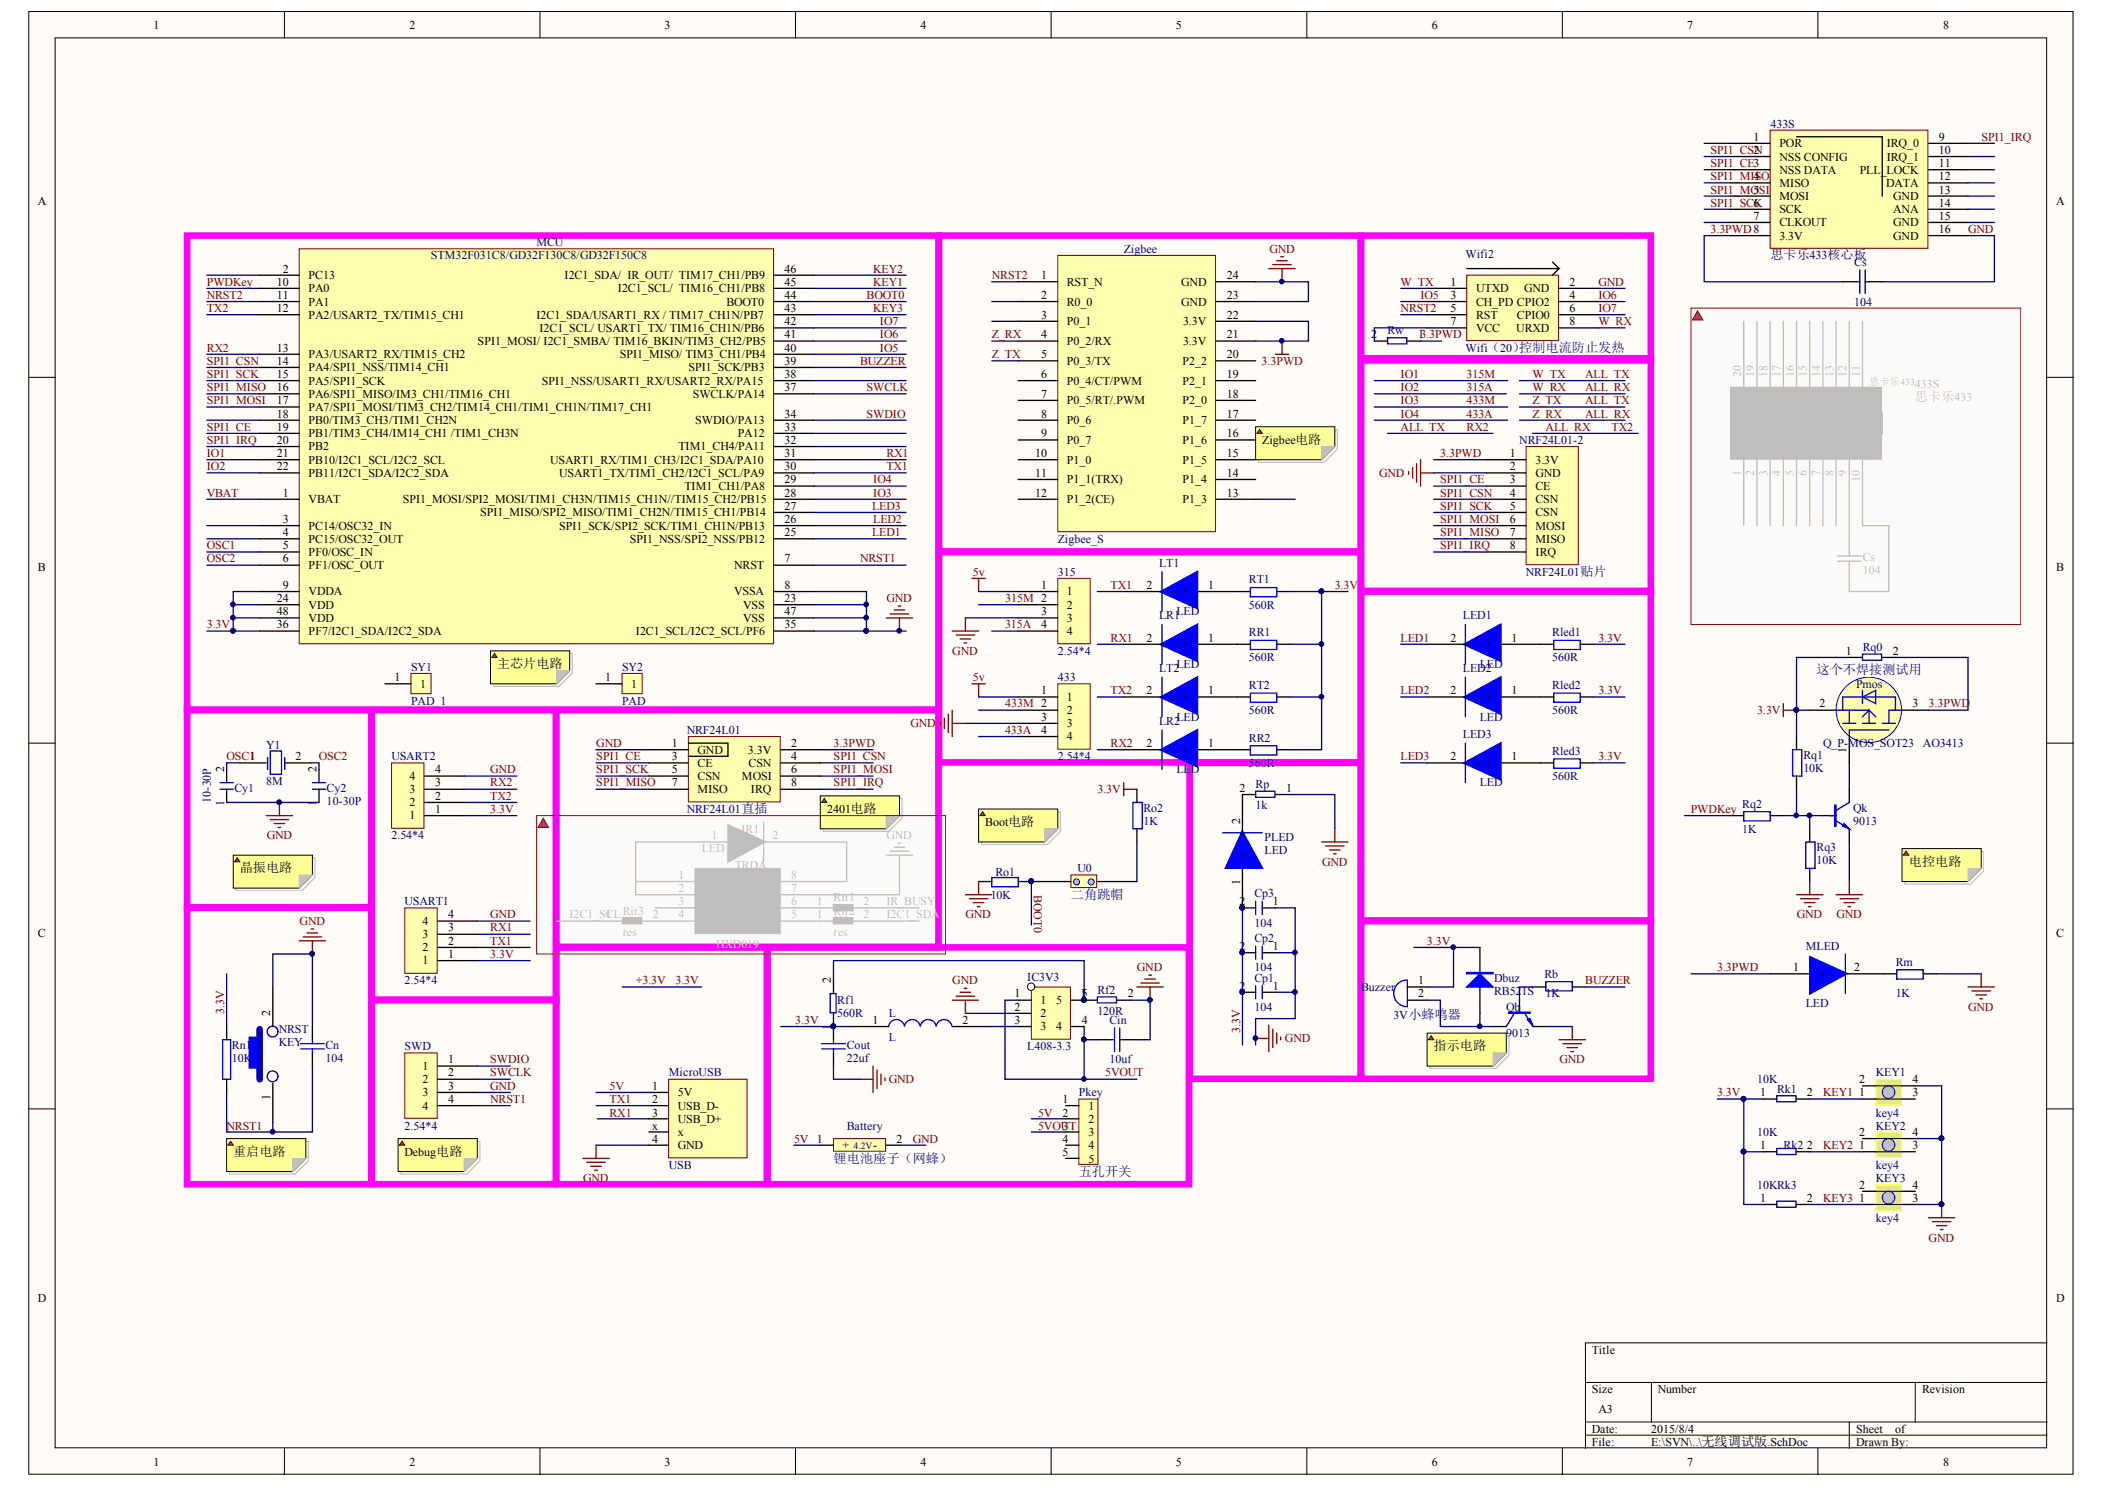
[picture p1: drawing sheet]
# Altium project 无线调试版.PrjPCB
1 sheet, 77 parts. Net scope: global (net labels, ports and power ports of the same name join across sheets).
Board file: 无线调试版.PcbDoc

## Sheet 无线调试版.SchDoc
size A3

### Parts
(Parts that share a designator on the sheet are numbered #1, #2 ... from top to bottom, then left to right.)
315  2.54*4  [2.54*4]
433  2.54*4  [2.54*4]
433S#1  思卡乐433核心板  [思卡乐433核心板]
433S#2  思卡乐433  [思卡乐433]  (masked out: inside a compile mask, not in the netlist)
Battery  锂电池座子（网蜂）  [锂电池插座（网蜂）]
Buzzer  3V小蜂鸣器  [3V小蜂鸣器]
Cin  10uf  [0805]
Cn  104  [0603]
Cout  22uf  [0805]
Cp1  104  [0603]
Cp2  104  [0603]
Cp3  104  [0603]
Cs#1  104  [0603A]
Cs#2  104  [0603A]  (masked out: inside a compile mask, not in the netlist)
Cy1  10-30P  [0603]
Cy2  10-30P  [0603]
Dbuz  RB521S  [贴片二极管]
IC3V3  L408-3.3  [SOT-23-5]
IR1  LED  [LED]  (masked out: inside a compile mask, not in the netlist)
KEY1  key4  [key4]
KEY2  key4  [key4]
KEY3  key4  [key4]
L  L  [774 2.2UH]
LED1  LED  [0805]
LED2  LED  [0805]
LED3  LED  [0805]
LR1  LED  [0805]
LR2  LED  [0805]
LT1  LED  [0805]
LT2  LED  [0805]
MCU  F0-MCU  [STM32F103C8]  (value not drawn)
MicroUSB  USB  [USB_Micro]
MLED  LED  [0805]
NRF24L01  NRF24L01直插  [NFR24L01直插]
NRF24L01-2  NRF24L01贴片  [nrf2401贴片]
NRST  KEY  [KEY]
Pkey  五孔开关  [五孔小开关]
PLED  LED  [0805]
Pmos  Q_P-MOS_SOT23   AO3413  [SOT23]
Qb  9013  [SOT23]
Qk  9013  [SOT23]
Rb  1K  [0603A]
Rf1  560R  [0603A]
Rf2  120R  [0603A]
Rir1  res  [0805]  (masked out: inside a compile mask, not in the netlist)
Rir2  res  [0603A]  (masked out: inside a compile mask, not in the netlist)
Rir3  res  [0603A]  (masked out: inside a compile mask, not in the netlist)
Rk1  10K  [0603A]
Rk2  10K  [0603A]
Rk3  10K  [0603A]
Rled1  560R  [0603A]
Rled2  560R  [0603A]
Rled3  560R  [0603A]
Rm  1K  [0603A]
Rn1  10K  [0603A]
Ro1  10K  [0603A]
Ro2  1K  [0603A]
Rp  1k  [0603A]
Rq0  这个不焊接测试用  [0603A]
Rq1  10K  [0603A]
Rq2  1K  [0603A]
Rq3  10K  [0603A]
RR1  560R  [0603A]
RR2  560R  [0603A]
RT1  560R  [0603A]
RT2  560R  [0603A]
Rw  控制电流防止发热  [0603A]
SWD  2.54*4  [2.54*4]
SY1  PAD_1  [HS]
SY2  PAD  [fc]
TRDA  HXD019  [SOP8]  (masked out: inside a compile mask, not in the netlist)
U0  二角跳帽  [二角跳帽]
USART1  2.54*4  [2.54*4]
USART2  2.54*4  [2.54*4]
Wifi2  Wifi（20）  [Wifi（20）]
Y1  8M  [Crystal]
Zigbee  Zigbee_S  [Zigebee_S]

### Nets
3.3PWD: 433S#1.8(3.3V) Cs#1.1 MLED.1(+) NRF24L01.2(3.3V) NRF24L01-2.1(3.3V) Pmos.3(D) Rq0.2 Rw.1 Zigbee.21(3.3V) Zigbee.22(3.3V)
5V: 315.1 433.1 Battery.1(+) MicroUSB.1(5V) Pkey.2
+3.3V: Buzzer.1(+) Cout.2 Cp1.2 Cp2.2 Cp3.2 Dbuz.K L.1 MCU.9(VDDA) MCU.24(VDD) MCU.36(PF7/I2C1_SDA/I2C2_SDA) MCU.48(VDD) PLED.1(+) Pmos.2(S) Rf1.1 Rk1.1 Rk2.1 Rk3.1 Rled1.2 Rled2.2 Rled3.2 Rn1.1 Ro2.2 Rq0.1 Rq1.2 RR1.2 RR2.2 RT1.2 RT2.2 USART1.1 USART2.1  [also labelled 3.3V]
GND: 315.3 433.3 433S#1.16(GND) Battery.2(-) Cin.2 Cn.2 Cout.1 Cp1.1 Cp2.1 Cp3.1 Cs#1.2 Cy1.1 Cy2.1 IC3V3.2 KEY1.4 KEY2.4 KEY3.3 MCU.8(VSSA) MCU.23(VSS) MCU.35(I2C1_SCL/I2C2_SCL/PF6) MCU.47(VSS) MicroUSB.4(GND) NRF24L01.1(GND) NRF24L01-2.2(GND) NRST.2 Qb.2(e) Qk.2(e) Rf2.2 Rm.2 Ro1.1 Rp.1 Rq3.1 SWD.3 USART1.4 USART2.4 Wifi2.2(GND) Zigbee.23(GND) Zigbee.24(GND)
5VOUT: Cin.1 IC3V3.1 IC3V3.4 Pkey.3
315A: 315.4 MCU.22(PB11/I2C1_SDA/I2C2_SDA)  [also labelled IO2]
315M: 315.2 MCU.21(PB10/I2C1_SCL/I2C2_SCL)  [also labelled IO1]
433A: 433.4 MCU.29(TIM1_CH1/PA8)  [also labelled IO4]
433M: 433.2 MCU.28(SPI1_MOSI/SPI2_MOSI/TIM1_CH3N/TIM15_CH1N//TIM15_CH2/PB15)  [also labelled IO3]
ALL_RX: LT2.2(-) MCU.12(PA2/USART2_TX/TIM15_CH1) USART2.2 Wifi2.8(URXD) Zigbee.4(P0_2/RX)  [also labelled TX2, W_RX, Z_RX]
ALL_TX: LR2.2(-) MCU.13(PA3/USART2_RX/TIM15_CH2) USART2.3 Wifi2.1(UTXD) Zigbee.5(P0_3/TX)  [also labelled RX2, W_TX, Z_TX]
BOOT0: MCU.44(BOOT0) Ro1.2 U0.1
BUZZER: MCU.39(SPI1_SCK/PB3) Rb.1
IO5: MCU.40(SPI1_MISO/_TIM3_CH1/PB4) Wifi2.3(CH_PD)
IO6: MCU.41(SPI1_MOSI/_I2C1_SMBA/_TIM16_BKIN/TIM3_CH2/PB5) Wifi2.4(CPIO2)
IO7: MCU.42(I2C1_SCL/_USART1_TX/_TIM16_CH1N/PB6) Wifi2.6(CPIO0)
KEY1: KEY1.1 MCU.45(I2C1_SCL/__TIM16_CH1/PB8) Rk1.2
KEY2: KEY2.1 MCU.46(I2C1_SDA/__IR_OUT/__TIM17_CH1/PB9) Rk2.2
KEY3: KEY3.1 MCU.43(I2C1_SDA/USART1_RX_/_TIM17_CH1N/PB7) Rk3.2
LED1: LED1.2(-) MCU.25(SPI1_NSS/SPI2_NSS/PB12)
LED2: LED2.2(-) MCU.26(SPI1_SCK/SPI2_SCK/TIM1_CH1N/PB13)
LED3: LED3.2(-) MCU.27(SPI1_MISO/SPI2_MISO/TIM1_CH2N/TIM15_CH1/PB14)
NRST1: Cn.1 MCU.7(NRST) NRST.1 Rn1.2 SWD.4
NRST2: MCU.11(PA1) Wifi2.5(RST) Zigbee.1(RST_N)
OSC1: Cy1.2 MCU.5(PF0/OSC_IN) Y1.1
OSC2: Cy2.2 MCU.6(PF1/OSC_OUT) Y1.2
PWDKey: MCU.10(PA0) Rq2.1
RX1: LR1.2(-) MCU.31(USART1_RX/TIM1_CH3/I2C1_SDA/PA10) MicroUSB.3(USB_D+) USART1.3
SPI1_CE: 433S#1.3(NSS_DATA) MCU.19(PB1/TIM3_CH4/IM14_CH1_/TIM1_CH3N) NRF24L01.3(CE) NRF24L01-2.3(CE)
SPI1_CSN: 433S#1.2(NSS_CONFIG) MCU.14(PA4/SPI1_NSS/TIM14_CH1) NRF24L01.4(CSN) NRF24L01-2.4(CSN)
SPI1_IRQ: 433S#1.9(IRQ_0) MCU.20(PB2) NRF24L01.8(IRQ) NRF24L01-2.8(IRQ)
SPI1_MISO: 433S#1.4(MISO) MCU.16(PA6/SPI1_MISO/IM3_CH1/TIM16_CH1) NRF24L01.7(MISO) NRF24L01-2.7(MISO)
SPI1_MOSI: 433S#1.5(MOSI) MCU.17(PA7/SPI1_MOSI/TIM3_CH2/TIM14_CH1/TIM1_CH1N/TIM17_CH1) NRF24L01.6(MOSI) NRF24L01-2.6(MOSI)
SPI1_SCK: 433S#1.6(SCK) MCU.15(PA5/SPI1_SCK) NRF24L01.5(CSN) NRF24L01-2.5(CSN)
SWCLK: MCU.37(SWCLK/PA14) SWD.2
SWDIO: MCU.34(SWDIO/PA13) SWD.1
TX1: LT1.2(-) MCU.30(USART1_TX/TIM1_CH2/I2C1_SCL/PA9) MicroUSB.2(USB_D-) USART1.2
VBAT: MCU.1(VBAT)
NetBuzzer_2: Buzzer.2(-) Dbuz.A Qb.3(c)
NetIC3V3_3: IC3V3.3 L.2
NetIC3V3_5: IC3V3.5 Rf1.2 Rf2.1
NetLED1_1: LED1.1(+) Rled1.1
NetLED2_1: LED2.1(+) Rled2.1
NetLED3_1: LED3.1(+) Rled3.1
NetLR1_1: LR1.1(+) RR1.1
NetLR2_1: LR2.1(+) RR2.1
NetLT1_1: LT1.1(+) RT1.1
NetLT2_1: LT2.1(+) RT2.1
NetMLED_2: MLED.2(-) Rm.1
NetPLED_2: PLED.2(-) Rp.2
NetPmos_1: Pmos.1(G) Qk.3(c)
NetQb_1: Qb.1(b) Rb.2
NetQk_1: Qk.1(b) Rq1.1 Rq2.2 Rq3.2
NetRo2_1: Ro2.1 U0.2
NetRw_2: Rw.2 Wifi2.7(VCC)

Not connected (* = marked no-connect by the designer): 433S#1 1(POR) 7(CLKOUT) 10(IRQ_1) 11(PLL_LOCK) 12(DATA) 13(GND) 14(ANA) 15(GND); KEY1 2 3; KEY2 2 3; KEY3 2 4; MCU 2(PC13) 3(PC14/OSC32_IN) 4(PC15/OSC32_OUT) 18(PB0/TIM3_CH3/TIM1_CH2N) 32(TIM1_CH4/PA11) 33(PA12) 38(SPI1_NSS/USART1_RX/USART2_RX/PA15); MicroUSB x; Pkey 1 4 5; SY1 1; SY2 1; Zigbee 2(R0_0) 3(P0_1) 6(P0_4/CT/PWM) 7(P0_5/RT/.PWM) 8(P0_6) 9(P0_7) 10(P1_0) 11(P1_1(TRX)) 12(P1_2(CE)) 13(P1_3) 14(P1_4) 15(P1_5) 16(P1_6) 17(P1_7) 18(P2_0) 19(P2_1) 20(P2_2)

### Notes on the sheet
- (near Zigbee) Zigbee电路
- (near MCU) 主芯片电路
- 2401电路
- Boot电路
- 晶振电路
- 电控电路
- (near Qb) 指示电路
- 重启电路
- (near SWD) Debug电路
